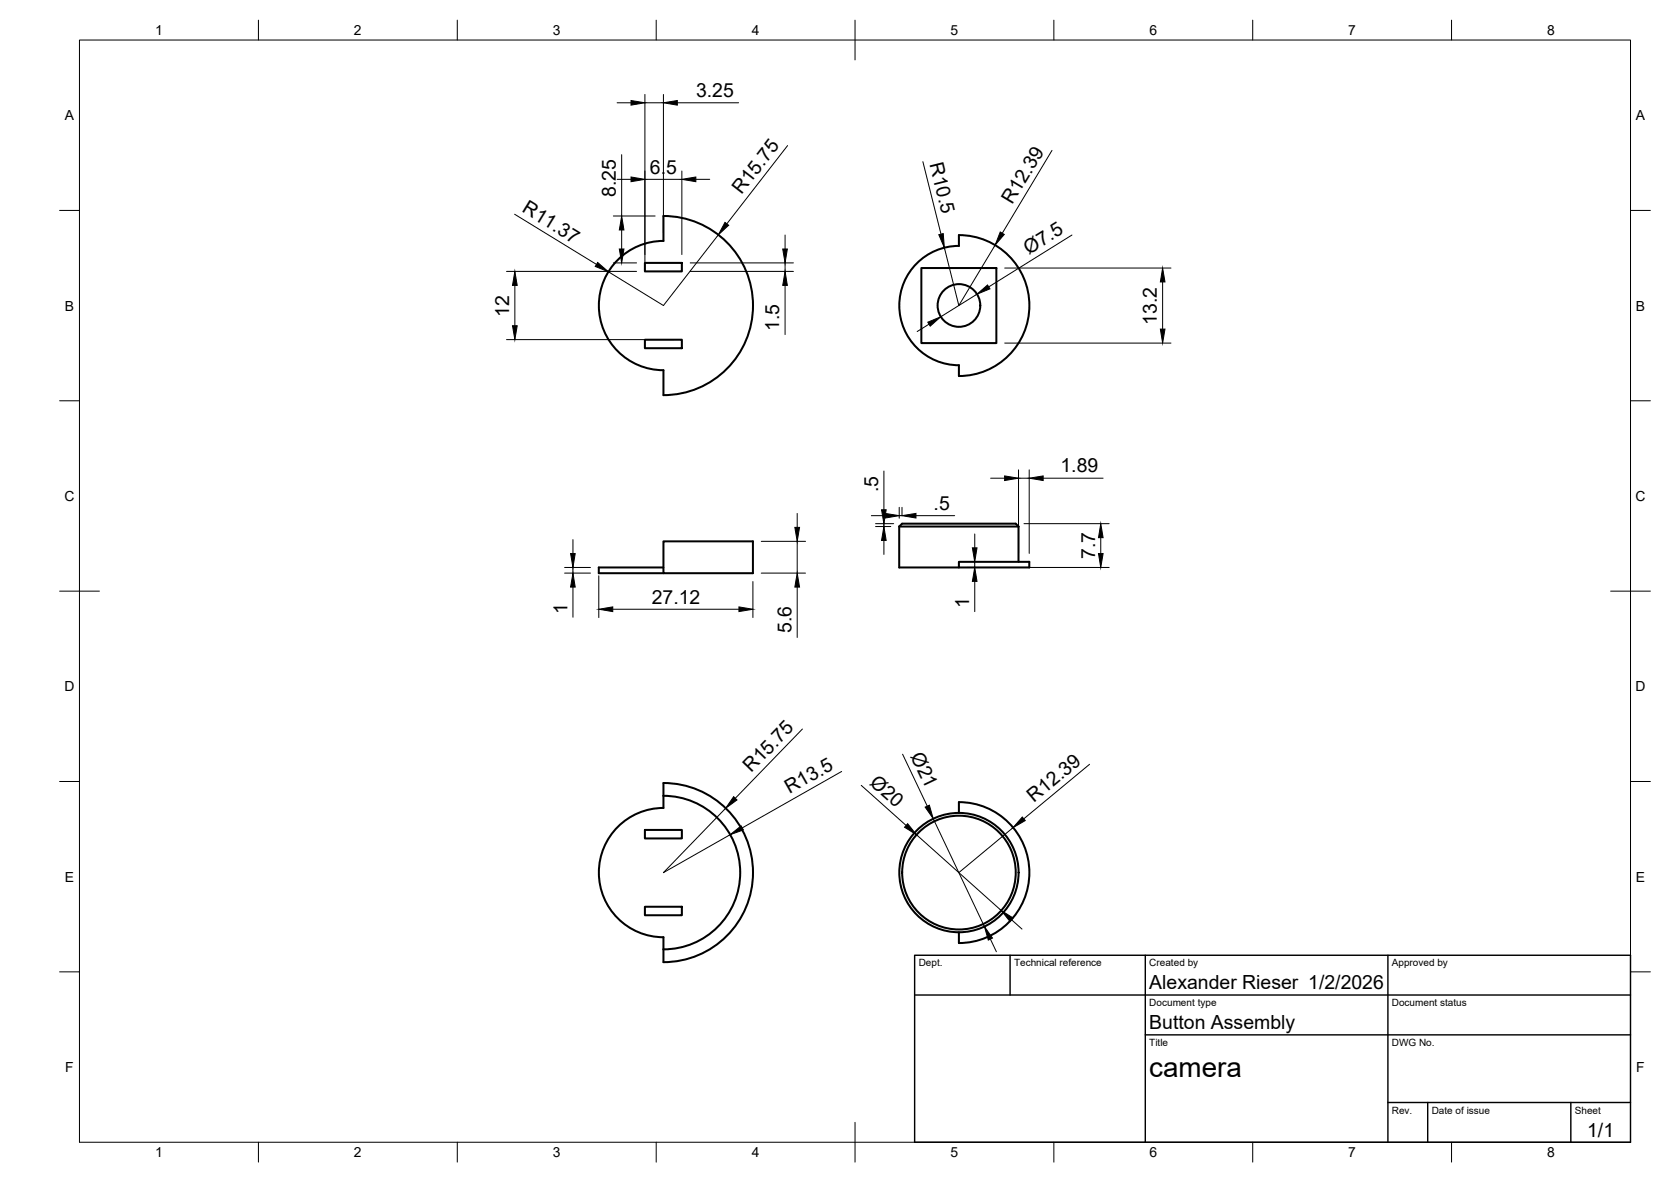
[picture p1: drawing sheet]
<svg xmlns="http://www.w3.org/2000/svg" width="420mm" height="297mm" viewBox="0 0 420 297" stroke-linecap="round" stroke-linejoin="round" font-family="sans-serif">
<!-- layer: Visible -->
<g fill="none" stroke="#000" stroke-width=".51">
<path d="M155.3 65.3a16.2 16.2 0 0 1 11.5-4.8v-6.2a22.5 22.5 0 0 1 22.5 22.5 22.5 22.5 0 0 1-22.5 22.5v-6.3a16.2 16.2 0 0 1-15-10 16.2 16.2 0 0 1 3.5-17.7zM162.2 66.1h9.2v2.1h-9.2zM230.5 66.2a14.9 14.9 0 0 1 10.6-4.4v-2.7a17.7 17.7 0 0 1 17.7 17.7 17.7 17.7 0 0 1-17.7 17.7v-2.7a15 15 0 0 1-13.8-9.3 15 15 0 0 1 3.2-16.3zM231.7 67.4h18.8v18.8h-18.8zM162.2 85.4h9.2v2.1h-9.2zM166.8 136h22.5v8h-22.5zM226.1 132.3v10.3h15M226.1 132.3h30M226.1 132.3l.7-.7h28.6l.7 .7M256.1 132.3v8.9M166.8 142.6h-16.2v1.4h16.2M241.1 141.2h17.7v1.4h-17.7z"/>
<path d="M166.8 200a19.3 19.3 0 0 1 19.3 19.3 19.3 19.3 0 0 1-19.3 19.3M155.3 207.8a16.2 16.2 0 0 1 11.5-4.8v-6.2a22.5 22.5 0 0 1 22.5 22.5 22.5 22.5 0 0 1-22.5 22.5v-6.3a16.2 16.2 0 0 1-15-10 16.2 16.2 0 0 1 3.5-17.7zM162.2 208.6h9.2v2.1h-9.2zM241.1 204.3v-2.7a17.7 17.7 0 0 1 17.7 17.7 17.7 17.7 0 0 1-17.7 17.7v-2.7M162.2 227.9h9.2v2.1h-9.2z"/>
<circle cx="241.1" cy="76.8" r="5.4"/>
<circle cx="241.1" cy="219.3" r="15"/>
<circle cx="241.1" cy="219.3" r="14.3"/>
</g>
<!-- layer: BORDER -->
<g fill="none" stroke="#000" stroke-width=".25">
<path d="M20 10.1h390v276.9h-390zM65 5.1v5M115 5.1v5M165 5.1v5M215 5.1v10M265 5.1v5M315 5.1v5M365 5.1v5M15 52.9h5M410 52.9h5M15 100.7h5M410 100.7h5"/>
<path d="M15 148.6h10M405 148.6h10M15 196.4h5M410 196.4h5M15 244.2h5M410 244.2h5M65 287v5M115 287v5M165 287v5M215 282.1v9.9M265 287v5M315 287v5"/>
<path d="M365 287v5"/>
</g>
<!-- layer: TITLEBLOCK -->
<path d="M230 240.1h180v46.9h-180zM230 250h180M254 240.1v9.9M288 240.1v46.9M349 240.1v46.9M288 260.1h122M349 277.1h61M359 277.1v9.9M395 277.1v9.9" fill="none" stroke="#000" stroke-width=".36"/>
<!-- layer: FD_Dimensions -->
<g fill="none" stroke="#000" stroke-width=".25">
<path d="M155.2 25.8h3.5M156.3 38.9v15.4M162.2 23.7v42.4M162.2 25.8h4.6M166.8 23.7v34.7M170.3 25.8h15.4M198 36.6l-15.2 19.6M264.5 37.8l-12.5 20.8M129.4 53.8l20.6 12.6M154.2 54.3h10.5M155.2 45.1h3.5M156.3 57.8v4.8"/>
<path d="M162.2 45.1h9.2M171.4 43v21M175 45.1h3.5M180.6 59l-13.8 17.8-13.8-8.5M197.4 59.1v3.5M232.1 40.6l4.5 18.2M269.5 59.1l-20.9 13M127.4 68.2h32.7M129.5 71.7v10.2M154.2 66.1h5.9M173.5 66.1h26M173.5 68.2h26"/>
<path d="M197.4 66.1v2.1M197.4 71.7v12.4M245.6 73.9l-9.1 5.7M250.2 61.6l-9.1 15.2-3.7-14.6M252.6 67.4h41.8M292.3 70.9v11.8M127.4 85.4h42M233.6 81.5l-3 1.8M252.6 86.2h41.8M222.2 118.4v9.7M256.1 118.1v21M258.8 118.1v21"/>
<path d="M144.1 135.6v3.5M191.4 136h11.1M200.4 129v3.5M200.4 136v8M219.1 129.6h3.5M220.2 131.6h4.5M220.2 132.3h3.8M222.2 131.6v.7M222.2 135.8v3.5M226.1 127.5v2.7M226.1 129.6h.7M226.8 127.5v2"/>
<path d="M230.3 129.6h9.8M245.1 134.2v3.5M249.1 120.2h3.5M256.1 120.2h2.7M257.5 131.6h21.4M262.3 120.2h15.1M276.8 135.1v4M142 142.6h6.5M142 144h6.5M144.1 142.6v1.4M144.1 147.5v7.6M150.6 144.7v10.5"/>
<path d="M154.1 153.1h31.7M189.3 146.1v9.1M191.4 144h11.1M200.4 147.5v12.7M243.2 142.6h35.7M245.1 141.2v1.4M245.1 146.1v7.6M201.8 183.2l-16.9 17.4M211.6 193.9l-25 14.2M216.6 197.4l11.2 10M226.9 189.5l6.3 13.1M274 192.1l-16.6 13.7"/>
<path d="M182.5 203.1l-15.7 16.2 16.8-9.5M230.4 209.8l21.4 19M234.7 205.7l12.8 27.1M254.7 208l-13.6 11.3M249 236l1.5 3.2M254.4 231.1l2.6 2.4"/>
</g>
<g fill="#000" stroke="#000" stroke-width=".25">
<path d="M158.7 25.3l3.5 .5-3.5 .6zM166.8 25.8l3.5-.5v1.1zM156.3 54.3l.6 3.5h-1.2zM158.7 44.5l3.5 .6-3.5 .6zM171.4 45.1l3.6-.6v1.2zM182.3 55.9l.9 .7-2.6 2.4zM236.1 59l1.1-.3 .2 3.5zM251.5 58.3l1 .6-2.3 2.7zM129.5 68.2l.5 3.5h-1.1zM150.3 66l2.7 2.3-3.3-1.3zM155.7 62.6h1.2l-.6 3.5zM196.8 62.6h1.2l-.6 3.5z"/>
<path d="M197.4 68.2l.6 3.5h-1.2zM245.6 73.9l2.7-2.3 .6 1zM292.3 67.4l.6 3.5h-1.1zM128.9 81.9h1.1l-.5 3.5zM233.3 81l3.2-1.4-2.6 2.4zM291.8 82.7h1.1l-.6 3.5zM252.6 119.6l3.5 .6-3.5 .6zM258.8 120.2l3.5-.6v1.2zM143.5 139.1h1.1l-.5 3.5zM199.9 132.5h1.1l-.6 3.5zM222.2 132.3l.6 3.5h-1.1zM221.7 128.1h1.1l-.6 3.5z"/>
<path d="M222.6 129l3.5 .6-3.5 .6zM226.8 129.6l3.5-.6v1.2zM244.5 137.7h1.2l-.6 3.5zM276.2 139.1h1.2l-.6 3.5zM276.8 131.6l.6 3.5h-1.2zM144.1 144l.5 3.5h-1.1zM150.6 153.1l3.5-.6v1.2zM185.8 152.5l3.5 .6-3.5 .6zM200.4 144l.6 3.5h-1.1zM245.1 142.6l.6 3.5h-1.2zM184.5 200.2l.8 .8-2.8 2.1zM183.6 209.8l2.8-2.3 .5 1.1z"/>
<path d="M228.2 207l2.2 2.8-3-1.9zM232.6 202.8l1.1-.5 1 3.4zM257 205.3l.8 .9-3.1 1.8zM247.5 232.8l2.1 2.9-1.1 .5zM251.8 228.8l2.9 1.9-.7 .9z"/>
</g>
<text font-size="7" x="289" y="270.6">camera</text>
<g font-size="4.9">
<text x="175" y="24.4">3.25</text>
<text x="233.7" y="41.3" transform="rotate(76 233.7 41.3)">R10.5</text>
<text x="163.4" y="43.6">6.5</text>
<text x="131" y="53.1" transform="rotate(32 131 53.1)">R11.37</text>
<text x="154.9" y="49.6" transform="rotate(-90 154.9 49.6)">8.25</text>
<text x="186.5" y="49.1" transform="rotate(-52 186.5 49.1)">R15.75</text>
<text x="254.5" y="51.6" transform="rotate(-59 254.5 51.6)">R12.39</text>
<text x="258.7" y="64" transform="rotate(-32 258.7 64)">Ø7.5</text>
<text x="128.1" y="79.6" transform="rotate(-90 128.1 79.6)">12</text>
<text x="195.9" y="83.2" transform="rotate(-90 195.9 83.2)">1.5</text>
<text x="290.9" y="81.7" transform="rotate(-90 290.9 81.7)">13.2</text>
<text x="266.7" y="118.7">1.89</text>
<text x="220.8" y="123.6" transform="rotate(-90 220.8 123.6)">.5</text>
<text x="234.8" y="128.1">.5</text>
<text x="275.4" y="140.5" transform="rotate(-90 275.4 140.5)">7.7</text>
<text x="142.7" y="154.2" transform="rotate(-90 142.7 154.2)">1</text>
<text x="163.9" y="151.7">27.12</text>
<text x="243.7" y="152.8" transform="rotate(-90 243.7 152.8)">1</text>
<text x="199" y="159" transform="rotate(-90 199 159)">5.6</text>
<text x="228.9" y="190" transform="rotate(65 228.9 190)">Ø21</text>
<text x="188.9" y="194.4" transform="rotate(-46 188.9 194.4)">R15.75</text>
<text x="218.5" y="197" transform="rotate(42 218.5 197)">Ø20</text>
<text x="198.5" y="199.6" transform="rotate(-30 198.5 199.6)">R13.5</text>
<text x="260" y="201.8" transform="rotate(-40 260 201.8)">R12.39</text>
<text x="289" y="248.5">Alexander Rieser 1/2/2026</text>
<text x="289" y="258.6">Button Assembly</text>
<text x="399.1" y="285.7">1/1</text>
</g>
<g font-size="3.5">
<text x="39" y="8.8">1</text>
<text x="89" y="8.8">2</text>
<text x="139" y="8.8">3</text>
<text x="189" y="8.8">4</text>
<text x="239" y="8.8">5</text>
<text x="289" y="8.8">6</text>
<text x="339" y="8.8">7</text>
<text x="389" y="8.8">8</text>
<text x="16.3" y="30.2">A</text>
<text x="411.3" y="30.2">A</text>
<text x="16.3" y="78">B</text>
<text x="411.3" y="78">B</text>
<text x="16.2" y="125.9">C</text>
<text x="411.2" y="125.9">C</text>
<text x="16.2" y="173.7">D</text>
<text x="411.2" y="173.7">D</text>
<text x="16.3" y="221.6">E</text>
<text x="411.3" y="221.6">E</text>
<text x="16.4" y="269.4">F</text>
<text x="411.4" y="269.4">F</text>
<text x="39" y="290.8">1</text>
<text x="89" y="290.8">2</text>
<text x="139" y="290.8">3</text>
<text x="189" y="290.8">4</text>
<text x="239" y="290.8">5</text>
<text x="289" y="290.8">6</text>
<text x="339" y="290.8">7</text>
<text x="389" y="290.8">8</text>
</g>
<g font-size="2.5">
<text x="231" y="242.9">Dept.</text>
<text x="255" y="242.9">Technical reference</text>
<text x="289" y="242.9">Created by</text>
<text x="350" y="242.9">Approved by</text>
<text x="289" y="252.8">Document type</text>
<text x="350" y="252.8">Document status</text>
<text x="289" y="262.9">Title</text>
<text x="350" y="262.9">DWG No.</text>
<text x="350" y="279.9">Rev.</text>
<text x="360" y="279.9">Date of issue</text>
<text x="396" y="279.9">Sheet</text>
</g>
</svg>
